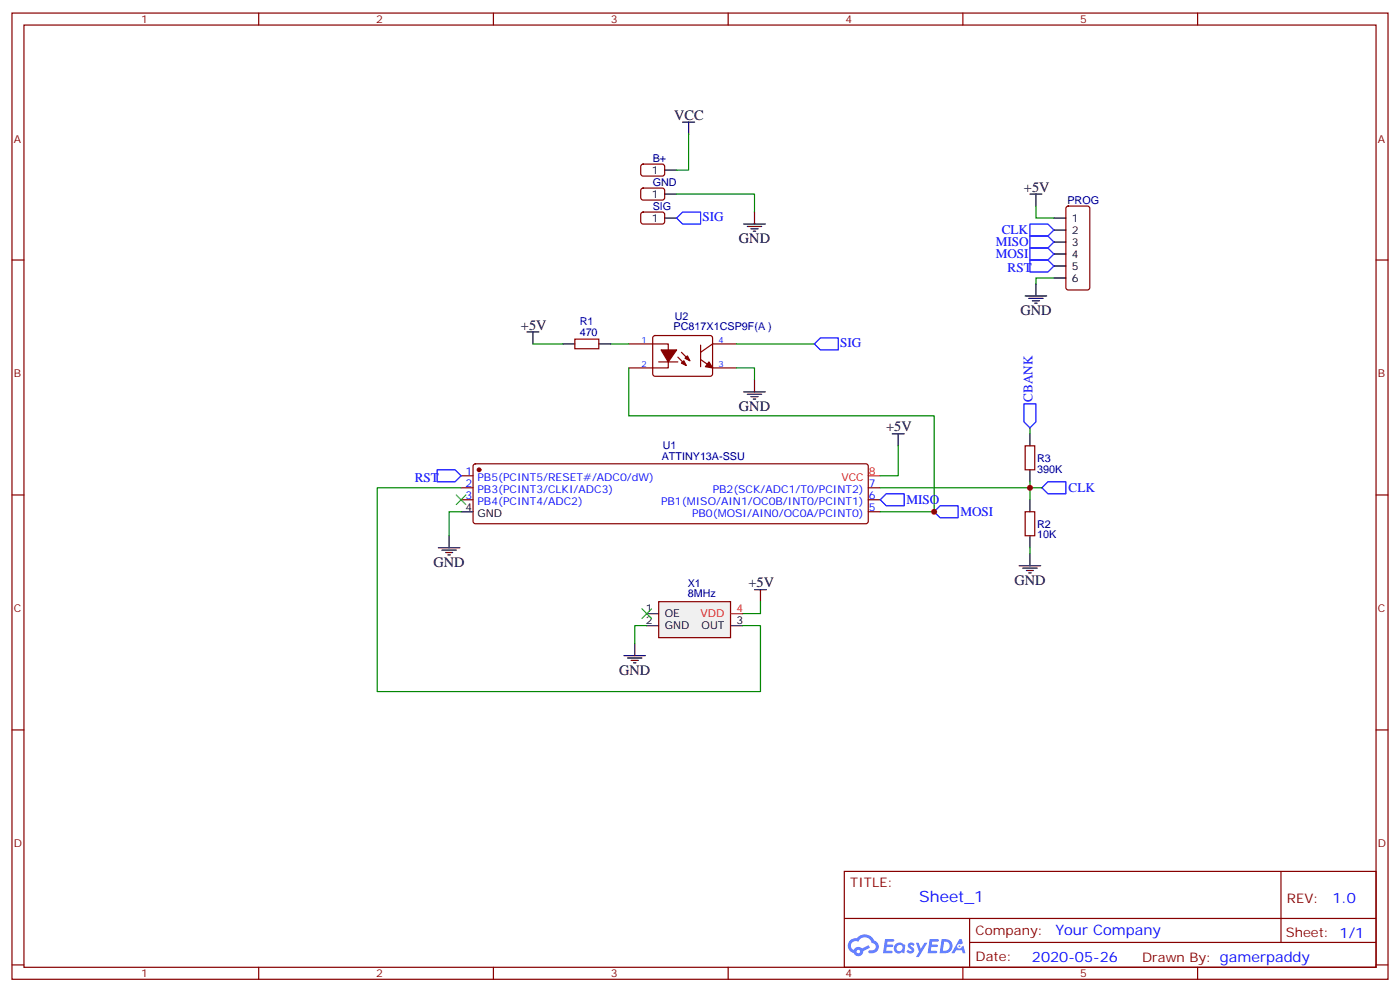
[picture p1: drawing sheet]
<svg xmlns="http://www.w3.org/2000/svg" width="412mm" height="292mm" viewBox="0 0 412 292" stroke-linecap="round" stroke-linejoin="round" font-family="sans-serif">
<g fill="none" stroke="#870000" stroke-width=".35">
<path d="M3.5 3.8h405.4v284.4h-405.4zM7.1 7.4h398.2v277.3h-398.2zM76.2 3.8v3.6M145.3 3.8v3.6M214.5 3.8v3.6M283.6 3.8v3.6M352.8 3.8v3.6M3.5 76.5h3.6M405.3 76.5h3.6M3.5 145.7h3.6M405.3 145.7h3.6M3.5 214.8h3.6"/>
<path d="M405.3 214.8h3.6M248.7 256.4h156.6v28.3h-156.6zM377.3 256.5v20.8M248.7 270.3h156.5M285.6 277.3h119.6M285.6 270.3v14.1M3.5 284h3.6M76.2 284.7v3.5M145.3 284.7v3.5M214.5 284.7v3.5M283.6 284.7v3.5M352.8 284.7v3.5"/>
<path d="M405.3 284h3.6"/>
</g>
<g fill="#5487ff">
<path d="M267.7 277.6a1.22 1.22 0 0 1 1.7 .3l-.4 .6a.47 .47 0 0 0-.3-.5 .47 .47 0 0 0-.5 .2l.1 .3a1.14 1.14 0 0 1 .8 1.7 1.14 1.14 0 0 1-1.9 0l-.2-.2 .5-.5 .7 .4a.29 .29 0 0 0 .3-.3 .29 .29 0 0 0-.2-.3 1.04 1.04 0 0 1-.6-1.7z"/>
<path d="M260.7 276.4h2.4l.3 .1-.2 .5-1.8 .1-.1 .9h1.5l.3 .3-.3 .4h-1.6l-.2 1.1h1.7l.2 .4-.2 .3h-2.6z"/>
<path d="M273.8 276.4h2.4l.3 .1-.1 .5-1.8 .1-.2 .9h1.6l.3 .3-.4 .4h-1.6l-.1 1.1h1.7l.2 .4-.2 .3h-2.6z"/>
<path d="M282.6 276.4h.7l.3 1.2-.6 .3a.69 .69 0 0 0-1 .3 .69 .69 0 0 0 .4 1 .69 .69 0 0 0 .9-.6l.5-.3 .6 2.2h-.8l-.2-.9h-1.8l-.5 .9h-.8z"/>
<path d="M269.8 277.4h.8l.6 1.9 1.1-1.9h.9l-2.6 4.2h-.8l.9-1.5z"/>
<path d="M277.4 276.4l-.6 4.1h1.3a2.11 2.11 0 0 0 2.5-2.1 2.11 2.11 0 0 0-2.5-2zM278.1 277.1a1.39 1.39 0 0 1 1.7 1.4 1.39 1.39 0 0 1-1.8 1.3h-.3z"/>
<path d="M263.7 278a1.54 1.54 0 0 0-.1 2.1 1.54 1.54 0 0 0 2.2 .2l.6 .2 .3-2.3-.2-.2-.4-.1a1.49 1.49 0 0 0-2.4 .1zM264 279a.94 .94 0 0 1 1.8 0 .94 .94 0 0 1-1.8 0z"/>
<path d="M250.4 276.7a2.18 2.18 0 0 0 1.1 3.8 1.44 1.44 0 0 0 1.6 .9 1.44 1.44 0 0 0 1.2-1.5l2-1-.5-.7-1.9 .9a1.47 1.47 0 0 0-2.4 .5 1.39 1.39 0 0 1-.7-2 1.39 1.39 0 0 1 2-.5 2.12 2.12 0 0 1 2.2-1.3 2.12 2.12 0 0 1 1.9 1.7 1.14 1.14 0 0 1 1.1 1.4 1.14 1.14 0 0 1-1.7 .8 .43 .43 0 0 0-.5 .3 .43 .43 0 0 0 .4 .5 1.98 1.98 0 0 0 2.5-1.2 1.98 1.98 0 0 0-1.2-2.5 3.1 3.1 0 0 0-5.3-.7l-.9 .1zM252.3 280a.55 .55 0 0 1 1.1 0 .55 .55 0 0 1-1.1 0z"/>
<circle cx="282.6" cy="278.5" r=".26"/>
</g>
<g fill="none" stroke="#870000" stroke-width=".35">
<path d="M189 55.6l.4-.2h6l.4 .7-.1 2.3-.6 .5-5.9-.1-.5-.6v-2.1zM189 48.5l.4-.2 6 .1 .4 .6-.1 2.4-.6 .4h-5.9l-.5-.7v-2.1zM189 62.6l.4-.2 6 .1 .4 .6-.1 2.4-.6 .4h-5.9l-.5-.7v-2.1zM314.2 60.8l.5-.2h5.6l.7 .5v23.5l-.4 .7h-5.9l-.7-.4v-23.6zM192.5 98.9l.5-.2 16.5 .1 .4 .6-.1 10.9-.6 .4h-16.5l-.4-.7v-10.6zM185.2 101.2h11.6v7.1h-11.6M194 106.5h5.7M199.7 105.1l2.4 2.5M200.7 103.7l2.5 2.5M206.4 105.8l3.5 2.5h7.1M206.4 101.6v6.3M217 101.2h-7.1l-3.5 2.5"/>
<path d="M139.6 136.7l.5-.2h115l.5 .2 .2 .5v16.2l-.3 .5-.4 .2h-115l-.5-.2-.3-.5v-16.2zM302 131.2h2.8v7.1h-2.8zM135.8 140h3.5M135.8 143.5h3.5M135.8 147.1h3.5M255.8 143.5h3.5M255.8 147.1h3.5M255.8 150.6h3.5M302 150.6h2.8v7.1h-2.8z"/>
</g>
<g fill="#870000" stroke="#870000" stroke-width=".35">
<path d="M208.8 106.5l1.1 1.8-2.1-.4z"/>
<path d="M200.7 106.9l.7-.7 .7 1.4z"/>
<path d="M201.8 105.4l.7-.7 .7 1.5z"/>
<path d="M194.7 103h4.6l-2.5 3.5z"/>
<circle cx="141.1" cy="138.3" r=".53"/>
</g>
<g fill="none" stroke="#000" stroke-width=".35">
<path d="M201.1 35.9h3.5M202.8 35.9v3.6M195.8 57.1h3.5M195.8 50.1h3.5M303.4 57.1h3.5M305.2 57.1v3.5M195.8 64.2h3.5M219.1 65.9h6.3M220.1 66.6h4.3M221.2 67.3h2.1M221.9 68.1h.7M222.2 62.4v3.5"/>
<path d="M310.4 64.2h3.6M310.4 67.7h3.6M310.4 71.2h3.6M310.4 74.8h3.6M310.4 78.3h3.6M155.2 97.7h3.5M157 97.7v3.5M302 87.1h6.3M303 87.8h4.3M304.1 88.5h2.1M304.8 89.2h.7M305.2 83.6v3.5"/>
<path d="M310.4 81.8h3.6M219.1 115.3h6.3M220.1 116h4.3M221.2 116.7h2.1M221.9 117.4h.7M222.2 111.8v3.5M262.8 127.7h3.5M264.6 127.7v3.5M303.4 127.7v3.5M303.4 138.3v3.5M132.3 157.7v3.5M135.8 150.6h3.5"/>
<path d="M303.4 147.1v3.5M303.4 157.7v3.5M129.1 161.2h6.4M130.2 161.9h4.2M131.2 162.6h2.1M131.9 163.3h.7M222.2 173.5h3.6M224 173.5v3.6M300.2 166.5h6.4M301.3 167.2h4.2M302.3 167.9h2.1M303 168.6h.7"/>
<path d="M303.4 162.9v3.6M183.8 192.9h6.3M184.9 193.6h4.2M185.9 194.3h2.1M186.6 195.1h.7M187 189.4v3.5"/>
</g>
<path d="M255.8 140h3.5" fill="none" stroke="#f00" stroke-width=".35"/>
<g fill="none" stroke="#008700" stroke-width=".35">
<path d="M202.8 39.5v10.6h-3.5M199.3 57.1h22.9v5.3M305.2 60.6v3.6h5.2M310.4 81.8h-5.2v1.8M157 101.2h8.8M179.9 101.2h5.3M185.2 108.3v14.1h90v28.2h-15.9M217 108.3h5.2v3.5M217 101.2h22.9M264.6 131.2v8.8h-5.3M303.4 125.9v1.8M135.8 150.6h-3.5v7.1"/>
<path d="M135.8 143.5h-24.7v60h112.9v-19.4h-5.3M224 177.1v3.5h-5.3M303.4 161.2v1.7M190.5 184.1h-3.5v5.3"/>
</g>
<path d="M199.3 64.2l1.8-1.8h5.3v3.5h-5.3zM303.4 65.9h5.3l1.7 1.8-1.7 1.8h-5.3zM303.4 69.5h5.3l1.7 1.7-1.7 1.8h-5.3zM303.4 73h5.3l1.7 1.8-1.7 1.7h-5.3zM303.4 76.5h5.3l1.7 1.8-1.7 1.7h-5.3zM239.9 101.2l1.8-1.8h5.2v3.6h-5.2zM128.8 138.3h5.3l1.7 1.7-1.7 1.8h-5.3zM259.3 147.1l1.8-1.8h5.2v3.5h-5.2zM275.2 150.6l1.7-1.8h5.3v3.6h-5.3zM306.9 143.5l1.8-1.7h5.3v3.5h-5.3z" fill="none" stroke="#00f" stroke-width=".35"/>
<path d="M134.4 145.7l2.8 2.8M137.2 145.7l-2.8 2.8" fill="none" stroke="#3c3" stroke-width=".35"/>
<path d="M194 177.1h21.2v10.5h-21.2z" fill="#f0f0f0" stroke="#870000" stroke-width=".35"/>
<path d="M165.8 101.2h3.5M176.4 101.2h3.5M190.5 180.6h3.5M190.5 184.1h3.5M215.2 184.1h3.5" fill="none" stroke="#000" stroke-width=".35"/>
<path d="M215.2 180.6h3.5" fill="none" stroke="#f00" stroke-width=".35"/>
<path d="M169.3 99.8h7.1v2.8h-7.1z" fill="none" stroke="#870000" stroke-width=".35"/>
<path d="M189.1 179.2l2.8 2.8M191.9 179.2l-2.8 2.8" fill="none" stroke="#3c3" stroke-width=".35"/>
<path d="M259.3 143.5h47.6M303.4 141.8v5.3" fill="none" stroke="#008700" stroke-width=".35"/>
<path d="M301.6 118.9h3.6v5.2l-1.8 1.8-1.8-1.8z" fill="none" stroke="#00f" stroke-width=".35"/>
<g fill="#c00">
<circle cx="275.2" cy="150.6" r=".88"/>
<circle cx="303.4" cy="143.5" r=".88"/>
</g>
<text font-size="4.6" fill="#00f" x="270.8" y="265.5">Sheet_1</text>
<g font-size="4.2">
<text x="198.6" y="35.2">VCC</text>
<text x="301.6" y="56.4">+5V</text>
<text x="217.7" y="71.6">GND</text>
<text x="300.6" y="92.7">GND</text>
<text x="153.5" y="97">+5V</text>
<text x="217.7" y="121">GND</text>
<text x="261.1" y="127">+5V</text>
<text x="127.7" y="166.8">GND</text>
<text x="220.5" y="172.8">+5V</text>
<text x="298.8" y="172.1">GND</text>
<text x="182.4" y="198.6">GND</text>
</g>
<g font-size="4.2" fill="#00f">
<text x="392.5" y="265.7">1.0</text>
<text x="310.9" y="275.3">Your Company</text>
<text x="304" y="283.1">2020-05-26</text>
</g>
<g font-size="3.9" fill="#00f">
<text x="206.9" y="65">SIG</text>
<text x="295.1" y="69">CLK</text>
<text x="293.3" y="72.5">MISO</text>
<text x="293.3" y="76">MOSI</text>
<text x="296.8" y="80">RST</text>
<text x="247.5" y="102.1">SIG</text>
<text x="304.1" y="118.3" transform="rotate(-90 304.1 118.3)">CBANK</text>
<text x="122.2" y="141.7">RST</text>
<text x="267" y="148.4">MISO</text>
<text x="314.8" y="144.9">CLK</text>
<text x="282.9" y="151.9">MOSI</text>
</g>
<g font-size="3.9" fill="#800">
<text x="250.5" y="261">TITLE:</text>
<text x="379.1" y="265.7">REV:</text>
<text x="287.4" y="275.2">Company:</text>
<text x="378.7" y="275.8">Sheet: 1/1</text>
<text x="287.4" y="282.9">Date:</text>
<text x="336.4" y="283">Drawn By: gamerpaddy</text>
</g>
<g font-size="3.2" fill="#800">
<text x="41.6" y="6.8">1</text>
<text x="110.8" y="6.8">2</text>
<text x="179.9" y="6.8">3</text>
<text x="249.1" y="6.8">4</text>
<text x="318.2" y="6.8">5</text>
<text x="4.1" y="41.9">A</text>
<text x="405.9" y="41.9">A</text>
<text x="4.1" y="111.1">B</text>
<text x="405.9" y="111.1">B</text>
<text x="4.1" y="180.2">C</text>
<text x="405.9" y="180.2">C</text>
<text x="4.1" y="249.4">D</text>
<text x="405.9" y="249.4">D</text>
<text x="41.6" y="287.7">1</text>
<text x="110.8" y="287.7">2</text>
<text x="179.9" y="287.7">3</text>
<text x="249.1" y="287.7">4</text>
<text x="318.2" y="287.7">5</text>
</g>
<g font-size="3.2" fill="#000080">
<text x="192.3" y="47.6">B+</text>
<text x="192.3" y="54.7">GND</text>
<text x="192.3" y="61.8">SIG</text>
<text x="314.4" y="60">PROG</text>
<text x="170.8" y="95.6">R1</text>
<text x="198.8" y="94">U2</text>
<text x="170.8" y="98.7">470</text>
<text x="198.4" y="97.2">PC817X1CSP9F(A )</text>
<text x="194.9" y="135.4">ATTINY13A-SSU</text>
<text x="195.3" y="132.3">U1</text>
<text x="305.5" y="135.9">R3</text>
<text x="305.5" y="139">390K</text>
<text x="305.5" y="155.3">R2</text>
<text x="305.5" y="158.5">10K</text>
<text x="202.6" y="172.6">X1</text>
<text x="202.6" y="175.8">8MHz</text>
</g>
<g font-size="3.2">
<text x="192" y="51.1">1</text>
<text x="192" y="58.2">1</text>
<text x="192" y="65.2">1</text>
<text x="315.7" y="65.2">1</text>
<text x="315.7" y="68.8">2</text>
<text x="315.7" y="72.3">3</text>
<text x="315.7" y="75.8">4</text>
<text x="315.7" y="79.3">5</text>
<text x="315.7" y="82.9">6</text>
<text x="137.2" y="150.2">4</text>
<text x="140.7" y="152">GND</text>
<text x="190.2" y="180.2">1</text>
<text x="190.2" y="183.8">2</text>
<text x="195.8" y="181.6">OE</text>
<text x="195.8" y="185.2">GND</text>
<text x="206.7" y="185.2">OUT</text>
<text x="217" y="183.8">3</text>
</g>
<g font-size="3.2" fill="#00f">
<text x="137.2" y="139.7">1</text>
<text x="137.2" y="143.2">2</text>
<text x="140.7" y="141.4">PB5(PCINT5/RESET#/ADC0/dW)</text>
<text x="255.9" y="143.2">7</text>
<text x="137.2" y="146.7">3</text>
<text x="140.7" y="145">PB3(PCINT3/CLKI/ADC3)</text>
<text x="140.7" y="148.5">PB4(PCINT4/ADC2)</text>
<text x="194.7" y="148.5">PB1(MISO/AIN1/OC0B/INT0/PCINT1)</text>
<text x="209.9" y="145">PB2(SCK/ADC1/T0/PCINT2)</text>
<text x="255.9" y="146.7">6</text>
<text x="203.9" y="152">PB0(MOSI/AIN0/OC0A/PCINT0)</text>
<text x="255.9" y="150.2">5</text>
</g>
<g font-size="3.2" fill="#f00">
<text x="247.9" y="141.4">VCC</text>
<text x="255.9" y="139.7">8</text>
<text x="206.4" y="181.6">VDD</text>
<text x="217" y="180.2">4</text>
</g>
<g font-size="2.5" fill="#00f">
<text x="188.9" y="100.9">1</text>
<text x="211.7" y="100.9">4</text>
<text x="188.9" y="107.9">2</text>
<text x="211.7" y="107.9">3</text>
</g>
</svg>
